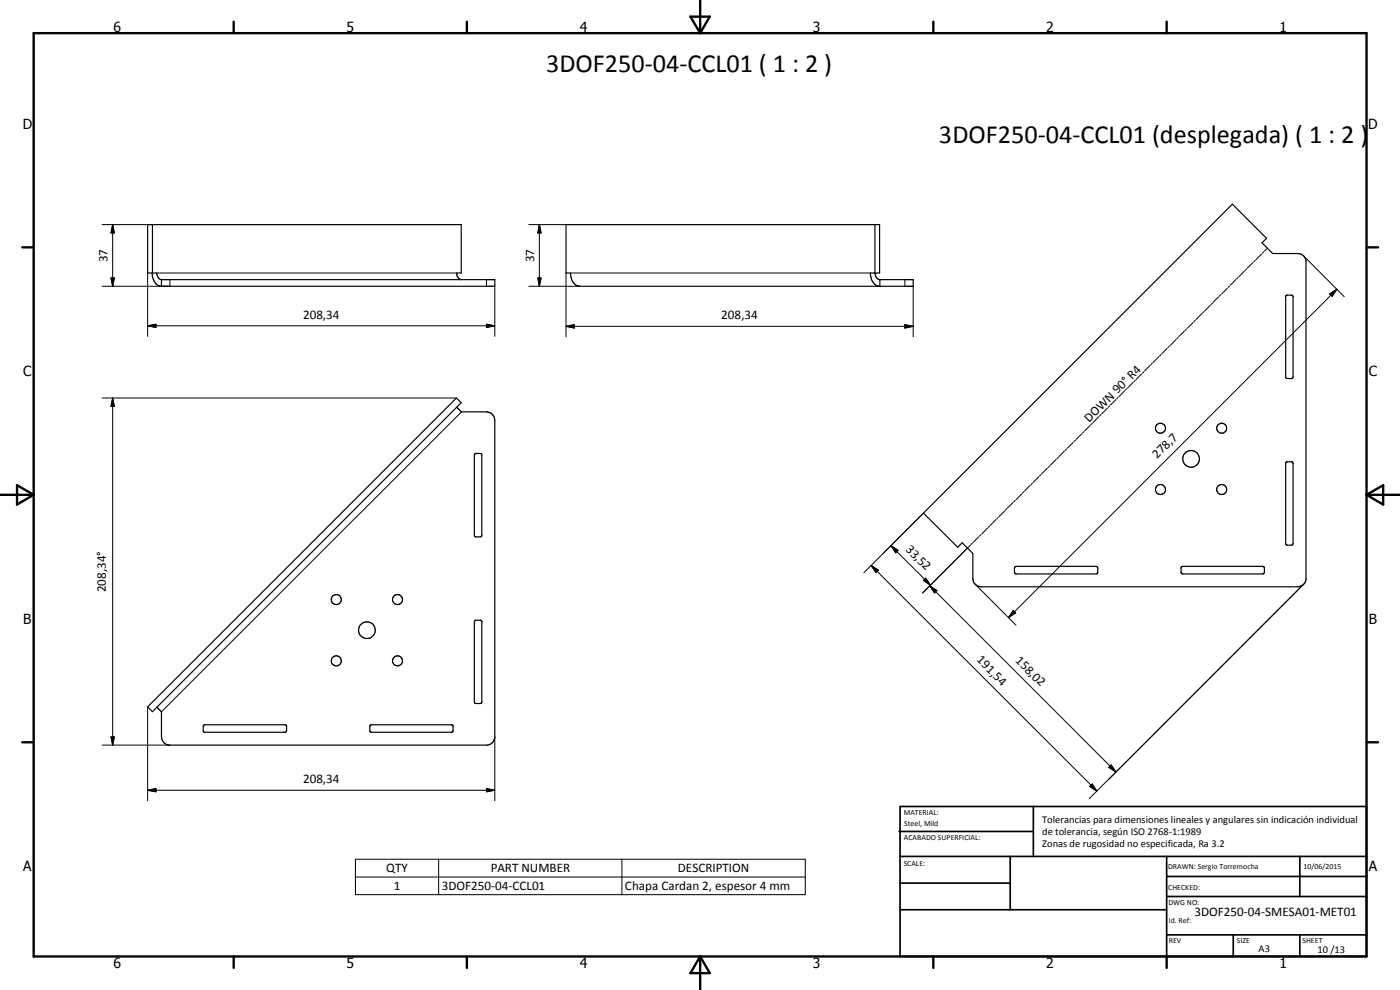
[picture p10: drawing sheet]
<svg xmlns="http://www.w3.org/2000/svg" width="420mm" height="297mm" viewBox="0 0 420 297" stroke-linecap="round" stroke-linejoin="round" font-family="sans-serif">
<g fill="none" stroke="#000" stroke-width=".35">
<path d="M45.8 67.4v14.5M169.9 67.4h94.1v14.5h-2.8a3.5 3.5 0 0 0 2.9 4v-2h10v2h-100a3.5 3.5 0 0 1-2.9-4h-1.3zM262.6 67.4v14.5a1.8 1.8 0 0 0 1.5 2M45.7 81.9a3.6 3.6 0 0 0 2.8 4M48.5 83.9h-.3a1.79 1.79 0 0 1-1.1-2h-2.8v-14.5h94.1v14.5h-1.3l.5 1.5 .9 .5M48.5 83.9h100v2h-100M48.5 83.9v2M386 88.6h1.8l.3 .3v24.3l-.5 .4h-1.3l-.4-.4v-24.3zM137 119.4l1.4 1.4-92.6 92.7-1.5-1.4zM137.1 122.2h.1M137.1 122.2l1.4 1.4h7.5a2.55 2.55 0 0 1 2.5 2.5v95a2.58 2.58 0 0 1-2.2 2.5h-95.7a2.58 2.58 0 0 1-2.1-2.5v-7.5l-1.4-1.4M142.4 136.3l.5-.2h1.2l.5 .3v24.3l-.3 .4h-1.6l-.3-.5z"/>
<path d="M385.9 138.8l.4-.2h1.3l.5 .3v24.3l-.5 .4h-1.3l-.4-.4zM277.1 154l92.8-92.7 10.2 10.2-1.4 1.4 3.3 3.2h7.8a2.52 2.52 0 0 1 2.2 2.1v95.7a2.57 2.57 0 0 1-2.5 2.2h-95a2.52 2.52 0 0 1-2.5-2.5v-7.6l-3.3-3.1-1.3 1.3zM304.6 170.1l.4-.2h24l.5 .5v1.3l-.5 .5h-24l-.6-.5zM354.5 170.1l.5-.2h24l.5 .5v1.3l-.5 .5h-24l-.6-.5zM142.4 186.3l.3-.2h1.6l.3 .3v24.3l-.3 .4h-1.6l-.3-.5zM61.1 217.7l.2-.2h24.3l.4 .5v1.2l-.4 .5h-24.3l-.3-.5zM111.1 217.7l.2-.2h24.4l.3 .3v1.6l-.3 .3h-24.4l-.3-.5z"/>
<circle cx="348.3" cy="128.5" r="1.51"/>
<circle cx="357.4" cy="137.7" r="2.51"/>
<circle cx="366.6" cy="128.5" r="1.51"/>
<circle cx="348.3" cy="146.9" r="1.51"/>
<circle cx="366.7" cy="146.9" r="1.5"/>
<circle cx="100.9" cy="179.9" r="1.49"/>
<circle cx="119.3" cy="179.9" r="1.51"/>
<circle cx="100.9" cy="198.3" r="1.51"/>
<circle cx="110.1" cy="189.1" r="2.52"/>
<circle cx="119.3" cy="198.3" r="1.51"/>
</g>
<g fill="none" stroke="#000" stroke-width=".3">
<path d="M30.6 67.4h15.2M33.8 67.4l.5 2.5h-1zM33.8 67.4v18.5M158.7 67.4h11.2M161.9 67.4l.5 2.5h-1zM161.9 67.4v18.5M376.1 78.7l-1.8 1.7M376.7 78.1l-.4 .4M378.7 76.2l-1.8 1.7M379.3 75.5l-.4 .4M380.4 74.5l-.9 .8M391.2 76.8l12.2 12.2"/>
<path d="M33.3 83.4h1l-.5 2.5zM44.3 97.7l2.5-.4v1zM44.3 81.9v19M44.3 97.7h104.2M47.1 81.9h90M51 83.9v2h-20.4M146 97.3l2.5 .4-2.5 .6zM146 83.9v2M148.5 85.9v15M158.7 85.9h15.4M161.4 83.4h1l-.5 2.5zM169.9 97.9l2.5-.5v1z"/>
<path d="M169.9 97.9h104.2M169.9 81.9v19.2M171.2 81.9h90M271.6 97.4l2.5 .5-2.5 .5zM271.6 83.9v2M274.1 85.9v15.2M355.5 99.3l-1.7 1.7M356.1 98.7l-.4 .4M358.1 96.8l-1.7 1.7M358.7 96.1l-.4 .4M360.6 94.1l-1.7 1.8M361.3 93.5l-.5 .5"/>
<path d="M363.2 91.6l-1.7 1.7M363.9 91l-.5 .4M365.8 89l-1.7 1.7M366.4 88.4l-.4 .4M368.4 86.5l-1.8 1.7M369 85.8l-.4 .4M370.9 83.9l-1.7 1.7M371.5 83.2l-.4 .5M373.5 81.3l-1.7 1.8M374.1 80.7l-.4 .4M399.1 88.2l2.1-1.4-1.4 2.1zM401.2 86.8l-98.5 98.5"/>
<path d="M30.6 119.4h106.4M33.8 119.4l.5 2.5h-1zM33.8 119.4v104.2M334.9 119.9l-1.7 1.7M335.6 119.3l-.5 .4M337.5 117.3l-1.7 1.7M338.1 116.7l-.4 .4M340.1 114.7l-1.7 1.8M340.7 114.1l-.4 .5M342.6 112.2l-1.7 1.7M343.3 111.5l-.5 .5M345.2 109.6l-1.7 1.7"/>
<path d="M345.9 109l-.5 .4M347.8 107l-1.7 1.8M348.4 106.4l-.4 .4M350.3 104.4l-1.7 1.8M351 103.8l-.4 .5M352.9 101.9l-1.7 1.7M353.6 101.3l-.5 .4M138.5 123.6l-90 90M315 139.8l-.4 .5M316.9 137.9l-1.7 1.7M317.6 137.2l-.5 .5M319.5 135.3l-1.7 1.7"/>
<path d="M320.2 134.7l-.5 .4M322.1 132.8l-1.7 1.7M322.7 132.1l-.4 .4M324.6 130.2l-1.7 1.7M325.3 129.5l-.4 .5M327.2 127.6l-1.7 1.7M327.9 127l-.5 .4M329.8 125l-1.7 1.7M330.4 124.4l-.4 .4M332.3 122.5l-1.6 1.7M333 121.8l-.4 .4M277.1 154l-17.9 17.9"/>
<path d="M296.4 158.5l-1.7 1.7M297 157.8l-.4 .4M298.9 155.9l-1.7 1.7M299.6 155.2l-.4 .5M301.5 153.3l-1.7 1.7M302.2 152.7l-.5 .4M304.1 150.7l-1.8 1.7M304.7 150.1l-.4 .4M306.7 148.2l-1.7 1.7M307.3 147.5l-.4 .5M309.2 145.6l-1.7 1.7M309.9 144.9l-.5 .5"/>
<path d="M311.8 143l-1.7 1.7M312.5 142.4l-.5 .4M314.4 140.5l-1.8 1.7M261.4 169.7l2.2 1.4-.7 .6zM261.4 169.7l67.8 67.7M267.4 163.7l2.1 1.4-.7 .8zM267.4 163.7l11.8 11.9M277.1 174.2l.7-.7 1.4 2.1zM277.8 173.5l1.4 2.1-2.1-1.4zM279 175.8l2.2 1.4-.8 .7zM279 175.8l55.9 55.8M291.2 163.6l-14.4 14.4"/>
<path d="M291.9 162.9l-.5 .5M292.7 175.3l12.2 12.3M293.8 161l-1.8 1.7M294.4 160.4l-.4 .4M391.2 175.3l-64.3 64.3M304.1 183.2l.7 .7-2.1 1.4zM44.3 212.1v28.2M30.6 223.6h20.4M33.3 221.1h1l-.5 2.5zM44.3 237.1l2.5-.5v1zM44.3 237.1h104.2M146 236.6l2.5 .5-2.5 .5z"/>
<path d="M148.5 221.1v19.2M327.1 236l.7-.8 1.4 2.2zM332.8 230.3l.7-.8 1.4 2.1zM106.7 257.8h135v10.6h-135zM131.6 257.8v10.6M186.6 257.8v10.6M106.7 263.1h135"/>
</g>
<g fill="none" stroke="#000" stroke-width=".71">
<path d="M10.1 9.9h400v277.1h-400zM70.1 6.5v3.4M140.1 6.5v3.4M207.2 5h5.8l-2.9 4.9zM210.1 0v9.9M280.1 6.5v3.4M350.1 6.5v3.4M6.7 74.2h3.4M410.1 74.2h3.5M.1 148.5h10M5.1 145.6l5 2.9-5 2.9zM410.1 148.5h10"/>
<path d="M410.1 148.5l5-2.9v5.8zM6.7 222.7h3.4M410.1 222.7h3.5M70.1 287v3.4M140.1 287v3.4M210.1 287v10M210.1 287l2.9 5h-5.8zM280.1 287v3.4M350.1 287v3.4"/>
</g>
<g fill="none" stroke="#000" stroke-width=".51">
<path d="M269.8 249.5h40.3M270.1 242h140v45h-140zM270.1 257h140M303.2 257v16M310.1 242v15M350.1 257v30M390.1 257v12M270.1 265h33.1M270.1 273h80M350.1 269h60M350.1 263h60M350.1 280.5h60"/>
<path d="M370.1 280.5v6.5M390.1 280.5v6.5"/>
</g>
<g fill="#000">
<path d="M33.8 67.4l.5 2.5h-1zM161.9 67.4l.5 2.5h-1zM33.3 83.4h1l-.5 2.5zM44.3 97.7l2.5-.4v1zM146 97.3l2.5 .4-2.5 .6zM161.4 83.4h1l-.5 2.5zM169.9 97.9l2.5-.5v1zM271.6 97.4l2.5 .5-2.5 .5zM399.1 88.2l2.1-1.4-1.4 2.1zM33.8 119.4l.5 2.5h-1zM261.4 169.7l2.2 1.4-.7 .6zM267.4 163.7l2.1 1.4-.7 .8z"/>
<path d="M277.8 173.5l1.4 2.1-2.1-1.4zM279 175.8l2.2 1.4-.8 .7zM304.1 183.2l.7 .7-2.1 1.4zM33.3 221.1h1l-.5 2.5zM44.3 237.1l2.5-.5v1zM146 236.6l2.5 .5-2.5 .5zM327.1 236l.7-.8 1.4 2.2zM332.8 230.3l.7-.8 1.4 2.1z"/>
</g>
<g font-size="7.9">
<text x="163.9" y="21.6">3DOF250-04-CCL01 ( 1 : 2 )</text>
<text x="281.8" y="42.8">3DOF250-04-CCL01 (desplegada) ( 1 : 2 )</text>
</g>
<g font-size="4.2">
<text x="34" y="9.6">6</text>
<text x="104" y="9.6">5</text>
<text x="174" y="9.6">4</text>
<text x="244" y="9.6">3</text>
<text x="314" y="9.6">2</text>
<text x="384" y="9.6">1</text>
<text x="6.8" y="38.7">D</text>
<text x="410.6" y="38.7">D</text>
<text x="7" y="112.9">C</text>
<text x="410.8" y="112.9">C</text>
<text x="7" y="187.1">B</text>
<text x="410.8" y="187.1">B</text>
<text x="7" y="261.4">A</text>
<text x="410.8" y="261.4">A</text>
<text x="34" y="290.4">6</text>
<text x="104" y="290.4">5</text>
<text x="174" y="290.4">4</text>
<text x="244" y="290.4">3</text>
<text x="314" y="290.4">2</text>
<text x="384" y="290.4">1</text>
</g>
<g font-size="3.9">
<text x="32.3" y="78.7" transform="rotate(-90 32.3 78.7)">37</text>
<text x="160.3" y="78.7" transform="rotate(-90 160.3 78.7)">37</text>
<text x="91" y="95.7">208,34</text>
<text x="216.5" y="95.8">208,34</text>
<text x="326.9" y="126.8" transform="rotate(-45 326.9 126.8)">DOWN 90° R4</text>
<text x="347.3" y="137.8" transform="rotate(-45 347.3 137.8)">278,7</text>
<text x="271.6" y="165" transform="rotate(45 271.6 165)">33,52</text>
<text x="31.8" y="177.7" transform="rotate(-90 31.8 177.7)">208,34°</text>
<text x="292.9" y="198.2" transform="rotate(45 292.9 198.2)">191,54</text>
<text x="304.6" y="198.4" transform="rotate(45 304.6 198.4)">158,02</text>
<text x="91" y="235">208,34</text>
<text x="115.9" y="261.7">QTY</text>
<text x="147.3" y="261.7">PART NUMBER</text>
<text x="203.4" y="261.7">DESCRIPTION</text>
<text x="118.2" y="267">1</text>
<text x="132.6" y="267.1">3DOF250-04-CCL01</text>
<text x="187.6" y="267.1">Chapa Cardan 2, espesor 4 mm</text>
<text x="358.5" y="275">3DOF250-04-SMESA01-MET01</text>
</g>
<g font-size="3.1">
<text x="312.7" y="246.8">Tolerancias para dimensiones lineales y angulares sin indicación individual</text>
<text x="312.7" y="250.4">de tolerancia, según ISO 2768-1:1989</text>
<text x="312.7" y="254">Zonas de rugosidad no especificada, Ra 3.2</text>
<text x="377.7" y="285.6">A3</text>
<text x="395.4" y="285.9">10 /13</text>
</g>
<g font-size="2.4">
<text x="271.2" y="244.4">MATERIAL:</text>
<text x="271.3" y="252">ACABADO SUPERFICIAL:</text>
<text x="271.4" y="247.9">Steel, Mild</text>
<text x="271.2" y="259.7">SCALE:</text>
<text x="350.6" y="260.8">DRAWN: Sergio Torremocha</text>
<text x="391.2" y="260.6">10/06/2015</text>
<text x="350.6" y="267">CHECKED:</text>
<text x="350.6" y="271.4">DWG NO:</text>
<text x="350.8" y="276.9">Id. Ref:</text>
<text x="350.8" y="282.8">REV</text>
<text x="371.2" y="282.9">SIZE</text>
<text x="390.9" y="282.9">SHEET</text>
</g>
</svg>
